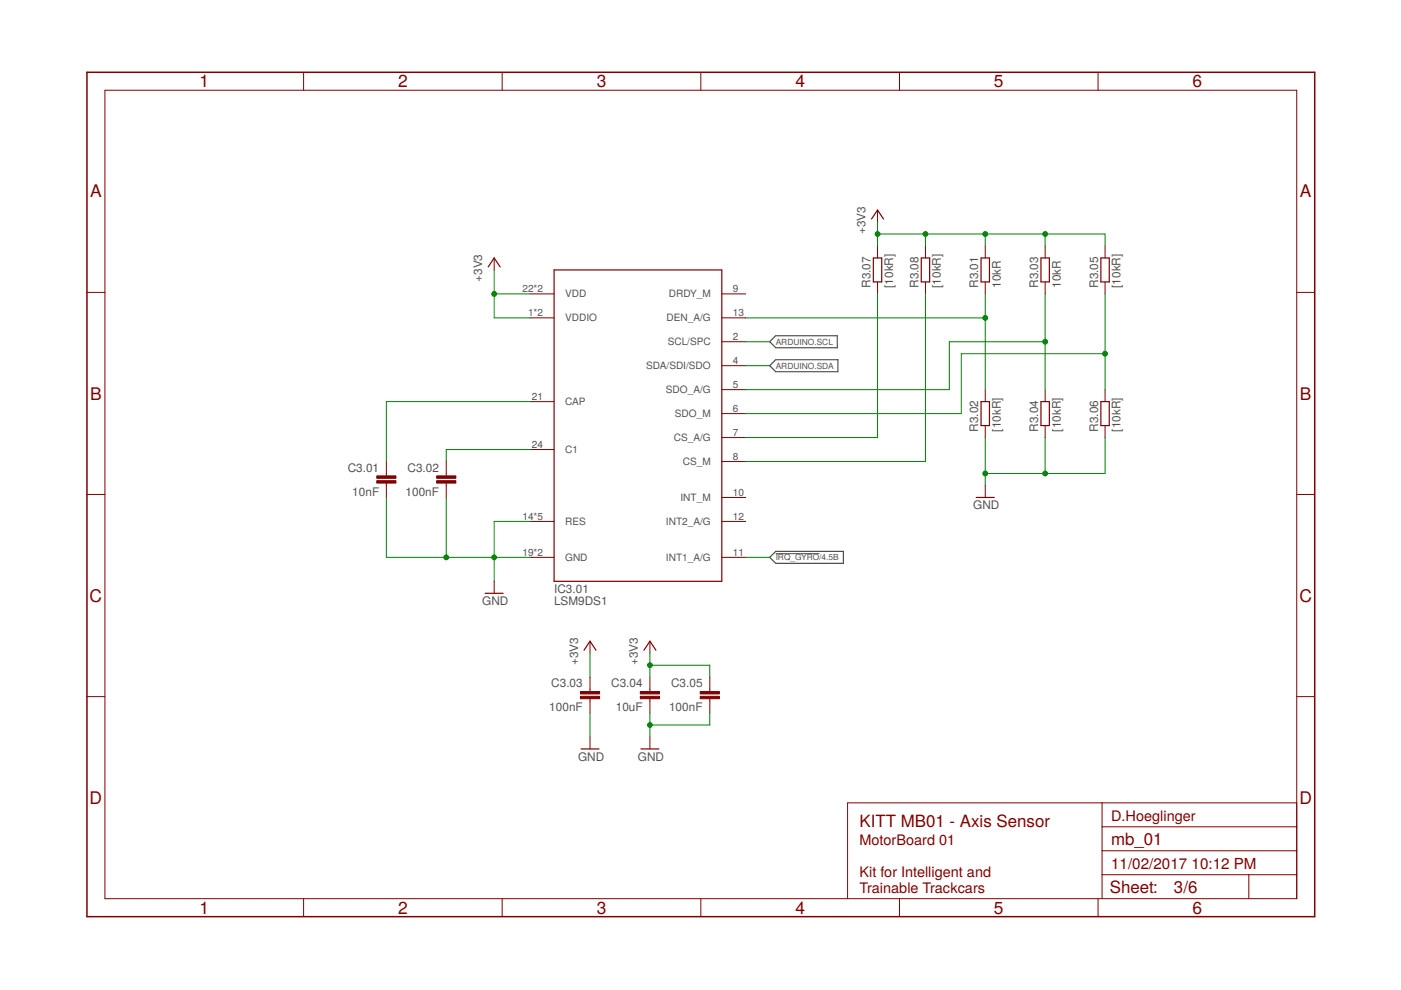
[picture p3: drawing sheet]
<svg xmlns="http://www.w3.org/2000/svg" width="297mm" height="210mm" viewBox="0 0 297 210" stroke-linecap="round" stroke-linejoin="round" font-family="sans-serif">
<path d="M163.2 72.5l1.3-1.3h13v2.5h-13zM163.2 77.5l1.3-1.2h13.2v2.5h-13.2zM163.2 118.2l1.3-1.3h14.3v2.5h-14.3z" fill="none" stroke="#505050" stroke-width=".25"/>
<path d="M164.5 117.4h9.2" fill="none" stroke="#505050" stroke-width=".21"/>
<g fill="none" stroke="#800000" stroke-width=".25">
<path d="M103.5 56.6l1.3-1.9 1.2 1.9M117.5 57.2h35.5v66.1h-35.5zM184.8 46.4l1.3-1.9 1.2 1.9M185.2 54.7h1.7v5.1h-1.7zM195.3 54.7h1.8v5.1h-1.8zM208 54.7h1.8v5.1h-1.8zM220.7 54.7h1.8v5.1h-1.8zM233.4 54.7h1.8v5.1h-1.8zM208 85.2h1.8v5h-1.8zM220.7 85.2h1.8v5h-1.8zM233.4 85.2h1.8v5h-1.8zM207 105.5h3.8"/>
<path d="M102.9 125.8h3.8M123.8 137.9l1.3-1.9 1.3 1.9M136.5 137.9l1.3-1.9 1.3 1.9M123.2 158.8h3.8M135.9 158.8h3.8"/>
</g>
<g fill="none" stroke="#800000" stroke-width=".21">
<path d="M22.2 19.1h252.7v171.4h-252.7zM64.4 15.3v3.8M106.5 15.3v3.8M148.6 15.3v3.8M190.7 15.3v3.8M232.8 15.3v3.8M104.8 54.7v2.5M186.1 44.5v2.6M186.1 52.2v2.5M186.1 59.8v2.5M196.2 52.2v2.5M196.2 59.8v2.5"/>
<path d="M208.9 52.2v2.5M208.9 59.8v2.5M221.6 52.2v2.5M221.6 59.8v2.5M234.3 52.2v2.5M234.3 59.8v2.5M18.4 62h3.8M112.4 67.4h5.1M112.4 62.3h5.1M153 67.4h5.1M153 72.5h5.1M153 77.5h5.1"/>
<path d="M153 62.3h5.1M274.9 62h3.8M81.9 97.9v3M94.6 97.9v3M112.4 85.2h5.1M112.4 95.3h5.1M153 82.6h5.1M153 87.7h5.1M153 92.8h5.1M153 97.9h5.1M208.9 82.6v2.6M208.9 90.2v2.6"/>
<path d="M221.6 82.6v2.6M221.6 90.2v2.6M234.3 82.6v2.6M234.3 90.2v2.6M18.4 104.8h3.8M81.9 102.4v3.1M94.6 102.4v3.1M112.4 118.2h5.1M112.4 110.6h5.1M153 105.5h5.1M153 118.2h5.1M153 110.6h5.1"/>
<path d="M208.9 102.9v2.6M274.9 104.8h3.8M104.8 123.3v2.5M125.1 136v2.5M137.8 136v2.5M18.4 147.7h3.8M125.1 143.6v3M125.1 148.1v3.1M125.1 156.3v2.5M137.8 143.6v3M137.8 148.1v3.1M137.8 156.3v2.5"/>
<path d="M150.5 143.6v3M150.5 148.1v3.1M274.9 147.7h3.8M233.7 170.2v20.3M233.7 175.3h41.2M274.9 170.2h-95.2v20.3M64.4 190.5v3.9M106.5 190.5v3.9M148.6 190.5v3.9M190.7 190.5v3.9M232.8 190.5v3.9M233.7 185.5h41.2"/>
<path d="M233.7 180.4h41.2M264.8 185.5v5"/>
</g>
<path d="M18.4 15.3h260.3v179.1h-260.3z" fill="none" stroke="#800000" stroke-width=".32"/>
<g fill="#800000" stroke="#800000" stroke-width=".21">
<path d="M79.9 101.9h4v.5h-4z"/>
<path d="M79.9 100.9h4v.5h-4z"/>
<path d="M92.6 101.9h4v.5h-4z"/>
<path d="M92.6 100.9h4v.5h-4z"/>
<path d="M123.1 147.6h4v.5h-4z"/>
<path d="M123.1 146.6h4v.5h-4z"/>
<path d="M135.8 147.6h4v.5h-4z"/>
<path d="M135.8 146.6h4v.5h-4z"/>
<path d="M148.5 147.6h4v.5h-4z"/>
<path d="M148.5 146.6h4v.5h-4z"/>
</g>
<g fill="none" stroke="#008000" stroke-width=".21">
<path d="M104.8 57.2v10.2h7.6M186.1 47.1v5.1M186.1 49.6h48.2v2.6M196.2 49.6v2.6M208.9 49.6v2.6M221.6 49.6v2.6M104.8 62.3h7.6M158.1 67.4h50.8M158.1 72.5h5.1M158.1 77.5h5.1M186.1 62.3v30.5h-28M196.2 62.3v35.6h-38.1"/>
<path d="M208.9 62.3v20.3M221.6 62.3v20.3M221.6 72.5h-20.3v10.1h-43.2M234.3 62.3v20.3M234.3 75h-30.5v12.7h-45.7M112.4 85.2h-30.5v12.7M112.4 95.3h-17.8v2.6M208.9 92.8v10.1M221.6 92.8v7.6M234.3 92.8v7.6h-25.4M81.9 105.5v12.7h30.5M94.6 105.5v12.7"/>
<path d="M112.4 110.6h-7.6v12.7M158.1 118.2h5.1M125.1 138.5v5.1M137.8 138.5v5.1M125.1 151.2v5.1M137.8 151.2v5.1M137.8 141h12.7v2.6M150.5 151.2v2.5h-12.7"/>
</g>
<g fill="#008000" stroke="#008000" stroke-width=".21">
<circle cx="104.8" cy="62.3" r=".51"/>
<circle cx="186.1" cy="49.6" r=".51"/>
<circle cx="196.2" cy="49.6" r=".51"/>
<circle cx="208.9" cy="49.6" r=".51"/>
<circle cx="221.6" cy="49.6" r=".51"/>
<circle cx="137.8" cy="141" r=".51"/>
<circle cx="104.8" cy="118.2" r=".51"/>
<circle cx="94.6" cy="118.2" r=".51"/>
<circle cx="208.9" cy="100.4" r=".51"/>
<circle cx="221.6" cy="100.4" r=".51"/>
<circle cx="137.8" cy="153.7" r=".51"/>
<circle cx="208.9" cy="67.4" r=".51"/>
<circle cx="221.6" cy="72.5" r=".51"/>
<circle cx="234.3" cy="75" r=".51"/>
</g>
<g font-size="3.7" fill="#800000">
<text x="42.3" y="18.5">1</text>
<text x="84.4" y="18.5">2</text>
<text x="126.5" y="18.5">3</text>
<text x="168.6" y="18.5">4</text>
<text x="210.7" y="18.5">5</text>
<text x="252.9" y="18.5">6</text>
<text x="19.1" y="41.9">A</text>
<text x="275.6" y="41.9">A</text>
<text x="19.1" y="84.7">B</text>
<text x="275.6" y="84.7">B</text>
<text x="19" y="127.6">C</text>
<text x="275.5" y="127.6">C</text>
<text x="19" y="170.4">D</text>
<text x="275.5" y="170.4">D</text>
<text x="42.3" y="193.7">1</text>
<text x="84.4" y="193.7">2</text>
<text x="126.5" y="193.7">3</text>
<text x="168.6" y="193.7">4</text>
<text x="210.7" y="193.7">5</text>
<text x="252.9" y="193.7">6</text>
</g>
<g font-size="3.6" fill="#800000">
<text x="182.2" y="175.3">KITT MB01 - Axis Sensor</text>
<text x="235.6" y="179.1">mb_01</text>
<text x="235.3" y="189.4">Sheet:</text>
<text x="248.9" y="189.3">3/6</text>
</g>
<g font-size="3.2" fill="#800000">
<text x="235.6" y="184.2">11/02/2017</text>
<text x="252.6" y="184.2">10:12 PM</text>
</g>
<g font-size="3.1" fill="#800000">
<text x="182.2" y="179.1">MotorBoard 01</text>
<text x="235.6" y="174">D.Hoeglinger</text>
<text x="182.2" y="186">Kit for Intelligent and</text>
<text x="182.2" y="189.3">Trainable Trackcars</text>
</g>
<g font-size="2.5" fill="#505050">
<text x="183.5" y="49.6" transform="rotate(-90 183.5 49.6)">+3V3</text>
<text x="102.2" y="59.8" transform="rotate(-90 102.2 59.8)">+3V3</text>
<text x="184.5" y="61" transform="rotate(-90 184.5 61)">R3.07</text>
<text x="189.3" y="61" transform="rotate(-90 189.3 61)">[10kR]</text>
<text x="194.7" y="61" transform="rotate(-90 194.7 61)">R3.08</text>
<text x="199.5" y="61" transform="rotate(-90 199.5 61)">[10kR]</text>
<text x="207.4" y="61" transform="rotate(-90 207.4 61)">R3.01</text>
<text x="212.2" y="61" transform="rotate(-90 212.2 61)">10kR</text>
<text x="220.1" y="61" transform="rotate(-90 220.1 61)">R3.03</text>
<text x="224.9" y="61" transform="rotate(-90 224.9 61)">10kR</text>
<text x="232.8" y="61" transform="rotate(-90 232.8 61)">R3.05</text>
<text x="237.6" y="61" transform="rotate(-90 237.6 61)">[10kR]</text>
<text x="207.4" y="91.5" transform="rotate(-90 207.4 91.5)">R3.02</text>
<text x="212.2" y="91.5" transform="rotate(-90 212.2 91.5)">[10kR]</text>
<text x="220.1" y="91.5" transform="rotate(-90 220.1 91.5)">R3.04</text>
<text x="224.9" y="91.5" transform="rotate(-90 224.9 91.5)">[10kR]</text>
<text x="232.8" y="91.5" transform="rotate(-90 232.8 91.5)">R3.06</text>
<text x="237.6" y="91.5" transform="rotate(-90 237.6 91.5)">[10kR]</text>
<text x="73.7" y="100">C3.01</text>
<text x="86.4" y="100">C3.02</text>
<text x="74.7" y="105.1">10nF</text>
<text x="86" y="105.1">100nF</text>
<text x="206.4" y="108">GND</text>
<text x="117.5" y="125.8">IC3.01</text>
<text x="102.2" y="128.3">GND</text>
<text x="117.5" y="128.3">LSM9DS1</text>
<text x="122.6" y="141" transform="rotate(-90 122.6 141)">+3V3</text>
<text x="135.3" y="141" transform="rotate(-90 135.3 141)">+3V3</text>
<text x="116.9" y="145.7">C3.03</text>
<text x="129.6" y="145.7">C3.04</text>
<text x="142.3" y="145.7">C3.05</text>
<text x="116.5" y="150.8">100nF</text>
<text x="130.6" y="150.8">10uF</text>
<text x="141.9" y="150.8">100nF</text>
<text x="122.6" y="161.3">GND</text>
<text x="135.3" y="161.3">GND</text>
</g>
<g font-size="2.1" fill="#505050">
<text x="110.8" y="62">22*2</text>
<text x="119.8" y="63.1">VDD</text>
<text x="141.8" y="63.1">DRDY_M</text>
<text x="155.4" y="62">9</text>
<text x="111.9" y="67">1*2</text>
<text x="119.8" y="68.1">VDDIO</text>
<text x="141.3" y="68.1">DEN_A/G</text>
<text x="155.4" y="67">13</text>
<text x="141.6" y="73.2">SCL/SPC</text>
<text x="155.4" y="72.1">2</text>
<text x="155.4" y="77.2">4</text>
<text x="137" y="78.3">SDA/SDI/SDO</text>
<text x="141.2" y="83.4">SDO_A/G</text>
<text x="155.4" y="82.3">5</text>
<text x="112.8" y="84.8">21</text>
<text x="119.8" y="85.9">CAP</text>
<text x="143.1" y="88.5">SDO_M</text>
<text x="155.4" y="87.3">6</text>
<text x="112.8" y="95">24</text>
<text x="142.9" y="93.5">CS_A/G</text>
<text x="155.4" y="92.4">7</text>
<text x="119.8" y="96.1">C1</text>
<text x="144.8" y="98.6">CS_M</text>
<text x="155.4" y="97.5">8</text>
<text x="144.3" y="106.2">INT_M</text>
<text x="155.4" y="105.1">10</text>
<text x="110.8" y="110.2">14*5</text>
<text x="119.8" y="111.3">RES</text>
<text x="141.2" y="111.3">INT2_A/G</text>
<text x="155.4" y="110.2">12</text>
<text x="110.8" y="117.8">19*2</text>
<text x="119.8" y="118.9">GND</text>
<text x="141.2" y="118.9">INT1_A/G</text>
<text x="155.4" y="117.8">11</text>
</g>
<g font-size="1.8" fill="#505050">
<text x="164.5" y="73.1">ARDUINO.SCL</text>
<text x="164.5" y="78.2">ARDUINO.SDA</text>
<text x="164.5" y="118.8">IRQ_GYRO/4.5B</text>
</g>
</svg>
